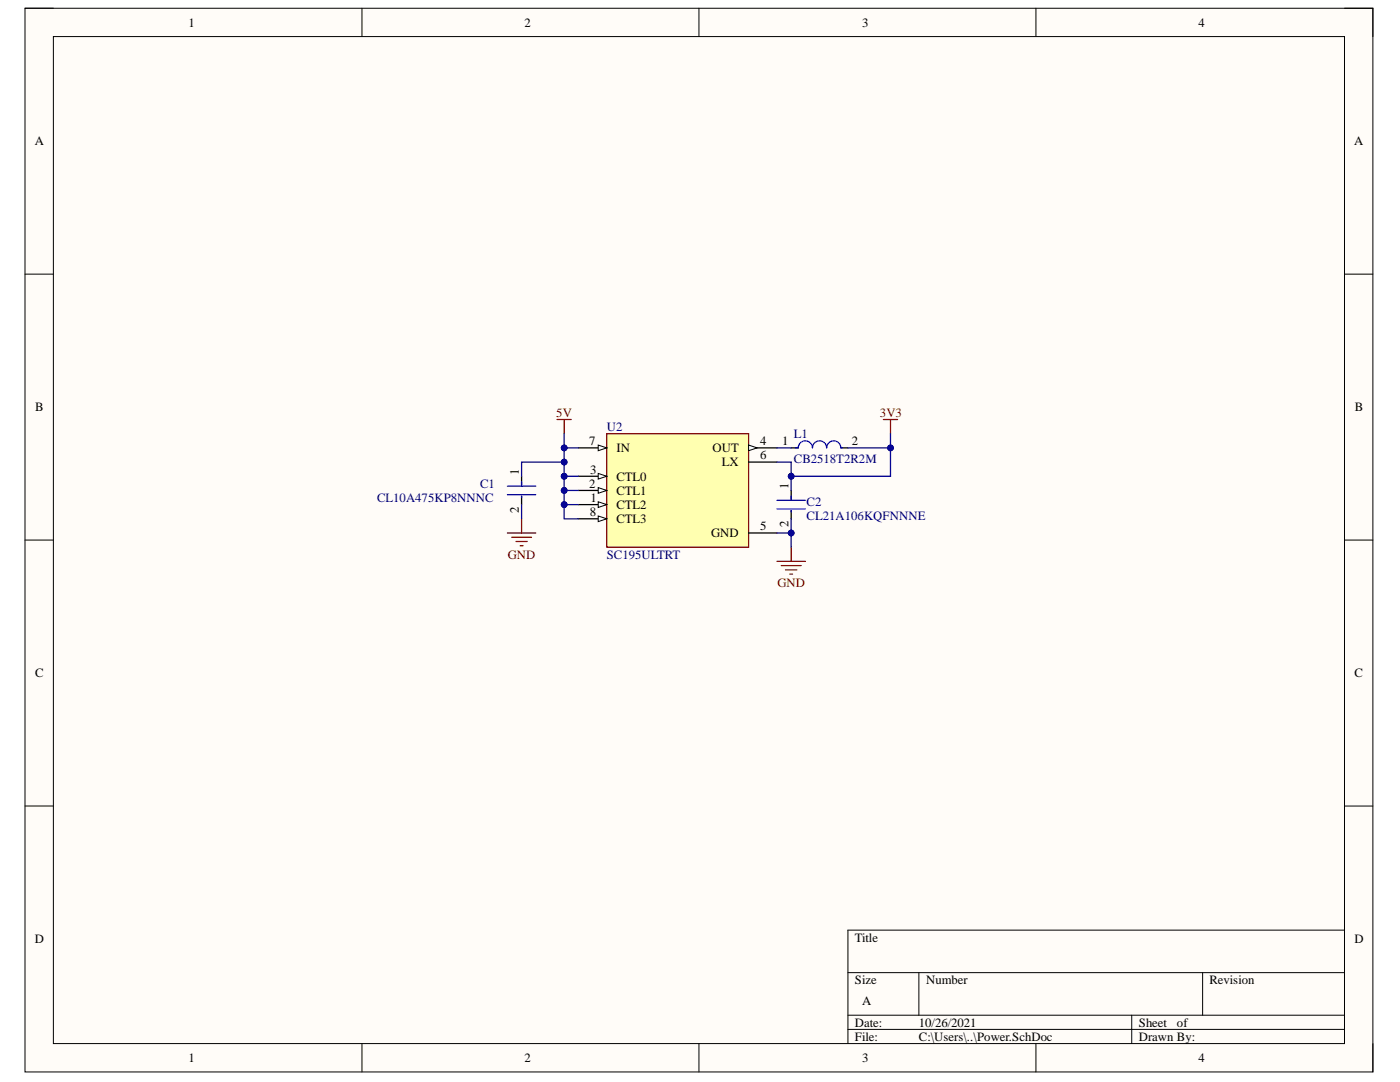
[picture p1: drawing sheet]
<svg xmlns="http://www.w3.org/2000/svg" width="279mm" height="216mm" viewBox="0 0 279 216" stroke-linecap="round" stroke-linejoin="round" font-family="sans-serif">
<path d="M5 1.6h269v212.3h-269z" fill-rule="evenodd" fill="#fffcf8"/>
<path d="M5 1.6h269v212.3h-269z" fill="none" stroke="#000" stroke-width=".2"/>
<path d="M10.7 7.3h257.6v200.9h-257.6z" fill-rule="evenodd" fill="#fffcf8"/>
<g fill="none" stroke="#000" stroke-width=".2">
<path d="M5 1.6h5.7M10.7 7.3h257.6v200.9h-257.6zM72.2 1.6v5.7M139.5 1.6v5.7M206.7 1.6v5.7M268.3 1.6h5.7v5.7M5 54.7h5.7M268.3 54.7h5.7M5 107.8h5.7M268.3 107.8h5.7M5 160.8h5.7M268.3 160.8h5.7"/>
<path d="M169.2 194.1h99.1M183.4 194.1v8.5M240 194.1v8.5M268.3 185.6h-99.1v22.6M72.2 208.2v5.7M139.5 208.2v5.7M169.2 202.6h99.1M169.2 205.4h99.1M206.7 208.2v5.7M225.9 202.6v5.6M274 208.2v5.7"/>
</g>
<path d="M121.1 86.5h28.3v22.7h-28.3z" fill-rule="evenodd" fill="#ffffb0"/>
<path d="M121.1 86.5h28.3v22.7h-28.3z" fill="none" stroke="#800000" stroke-width=".25"/>
<path d="M115.4 89.4h5.7" fill="none" stroke="#000" stroke-width=".25"/>
<path d="M119.4 88.8l1.7 .6-1.7 .5z" fill="#f8fcff"/>
<path d="M119.4 88.8l1.7 .6-1.7 .5z" fill="none" stroke="#000" stroke-width=".2"/>
<path d="M115.4 95h5.7" fill="none" stroke="#000" stroke-width=".25"/>
<path d="M119.4 94.5l1.7 .5-1.7 .6z" fill="#f8fcff"/>
<path d="M119.4 94.5l1.7 .5-1.7 .6z" fill="none" stroke="#000" stroke-width=".2"/>
<path d="M115.4 97.9h5.7" fill="none" stroke="#000" stroke-width=".25"/>
<path d="M119.4 97.3l1.7 .6-1.7 .5z" fill="#f8fcff"/>
<path d="M119.4 97.3l1.7 .6-1.7 .5z" fill="none" stroke="#000" stroke-width=".2"/>
<path d="M115.4 100.7h5.7" fill="none" stroke="#000" stroke-width=".25"/>
<path d="M119.4 100.1l1.7 .6-1.7 .6z" fill="#f8fcff"/>
<path d="M119.4 100.1l1.7 .6-1.7 .6z" fill="none" stroke="#000" stroke-width=".2"/>
<path d="M115.4 103.5h5.7" fill="none" stroke="#000" stroke-width=".25"/>
<path d="M119.4 103l1.7 .5-1.7 .6z" fill="#f8fcff"/>
<path d="M119.4 103l1.7 .5-1.7 .6z" fill="none" stroke="#000" stroke-width=".2"/>
<path d="M149.4 89.4h5.7" fill="none" stroke="#000" stroke-width=".25"/>
<path d="M149.4 88.8l1.7 .6-1.7 .5z" fill="#f8fcff"/>
<path d="M149.4 88.8l1.7 .6-1.7 .5z" fill="none" stroke="#000" stroke-width=".2"/>
<path d="M149.4 92.2h5.7M157.9 89.4h1.4M157.9 97.9v1.9M167.8 89.4h1.4M149.4 106.4h5.7M157.9 101.8v1.7" fill="none" stroke="#000" stroke-width=".25"/>
<path d="M111.2 83.7h2.8M112.6 83.7v2.8M176.3 83.7h2.8M177.7 83.7v2.8M155.1 112h5.6M155.9 112.9h4M156.8 113.7h2.2M157.6 114.6h.6M157.9 109.2v2.8" fill="none" stroke="#800000" stroke-width=".25"/>
<path d="M155.1 99.8h5.6M157.9 99v.8M158.7 89.4h.6a1.42 1.42 0 0 1 1.4-1.4 1.42 1.42 0 0 1 1.4 1.4 1.41 1.41 0 0 1 1.5-1.4 1.41 1.41 0 0 1 1.4 1.4 1.42 1.42 0 0 1 1.4-1.4 1.42 1.42 0 0 1 1.4 1.4h.3M155.1 101.5h5.6M157.9 101.8v.3" fill="none" stroke="#00f" stroke-width=".25"/>
<path d="M112.6 86.5v2.9h2.8" fill="none" stroke="#000080" stroke-width=".25"/>
<circle cx="112.6" cy="89.4" r=".57" fill="#000080"/>
<circle cx="112.6" cy="89.4" r=".57" fill="none" stroke="#000080" stroke-width=".2"/>
<path d="M112.6 89.4v5.6h2.8" fill="none" stroke="#000080" stroke-width=".25"/>
<circle cx="112.6" cy="95" r=".57" fill="#000080"/>
<circle cx="112.6" cy="95" r=".57" fill="none" stroke="#000080" stroke-width=".2"/>
<circle cx="112.6" cy="92.2" r=".57" fill="#000080"/>
<circle cx="112.6" cy="92.2" r=".57" fill="none" stroke="#000080" stroke-width=".2"/>
<circle cx="112.6" cy="89.4" r=".57" fill="#000080"/>
<circle cx="112.6" cy="89.4" r=".57" fill="none" stroke="#000080" stroke-width=".2"/>
<path d="M112.6 95v2.9h2.8" fill="none" stroke="#000080" stroke-width=".25"/>
<circle cx="112.6" cy="97.9" r=".57" fill="#000080"/>
<circle cx="112.6" cy="97.9" r=".57" fill="none" stroke="#000080" stroke-width=".2"/>
<circle cx="112.6" cy="95" r=".57" fill="#000080"/>
<circle cx="112.6" cy="95" r=".57" fill="none" stroke="#000080" stroke-width=".2"/>
<path d="M112.6 97.9v2.8h2.8" fill="none" stroke="#000080" stroke-width=".25"/>
<circle cx="112.6" cy="100.7" r=".57" fill="#000080"/>
<circle cx="112.6" cy="100.7" r=".57" fill="none" stroke="#000080" stroke-width=".2"/>
<circle cx="112.6" cy="97.9" r=".57" fill="#000080"/>
<circle cx="112.6" cy="97.9" r=".57" fill="none" stroke="#000080" stroke-width=".2"/>
<path d="M112.6 100.7v2.8h2.8" fill="none" stroke="#000080" stroke-width=".25"/>
<circle cx="112.6" cy="100.7" r=".57" fill="#000080"/>
<circle cx="112.6" cy="100.7" r=".57" fill="none" stroke="#000080" stroke-width=".2"/>
<path d="M155.1 106.4h2.8v2.8" fill="none" stroke="#000080" stroke-width=".25"/>
<circle cx="157.9" cy="106.4" r=".57" fill="#000080"/>
<circle cx="157.9" cy="106.4" r=".57" fill="none" stroke="#000080" stroke-width=".2"/>
<path d="M155.1 89.4h2.8M169.2 89.4h8.5v5.6h-19.8v-2.8h-2.8" fill="none" stroke="#000080" stroke-width=".25"/>
<circle cx="177.7" cy="89.4" r=".57" fill="#000080"/>
<circle cx="177.7" cy="89.4" r=".57" fill="none" stroke="#000080" stroke-width=".2"/>
<circle cx="157.9" cy="95" r=".57" fill="#000080"/>
<circle cx="157.9" cy="95" r=".57" fill="none" stroke="#000080" stroke-width=".2"/>
<path d="M177.7 86.5v2.9" fill="none" stroke="#000080" stroke-width=".25"/>
<circle cx="177.7" cy="89.4" r=".57" fill="#000080"/>
<circle cx="177.7" cy="89.4" r=".57" fill="none" stroke="#000080" stroke-width=".2"/>
<path d="M157.9 95v2.9" fill="none" stroke="#000080" stroke-width=".25"/>
<circle cx="157.9" cy="95" r=".57" fill="#000080"/>
<circle cx="157.9" cy="95" r=".57" fill="none" stroke="#000080" stroke-width=".2"/>
<path d="M157.9 103.5v2.9" fill="none" stroke="#000080" stroke-width=".25"/>
<circle cx="157.9" cy="106.4" r=".57" fill="#000080"/>
<circle cx="157.9" cy="106.4" r=".57" fill="none" stroke="#000080" stroke-width=".2"/>
<path d="M104.1 95v2M104.1 99v1.7" fill="none" stroke="#000" stroke-width=".25"/>
<path d="M101.3 97h5.6M101.3 98.7h5.6M104.1 96.2v.8M104.1 99v.3" fill="none" stroke="#00f" stroke-width=".25"/>
<path d="M112.6 92.2h-8.5v2.8" fill="none" stroke="#000080" stroke-width=".25"/>
<circle cx="112.6" cy="92.2" r=".57" fill="#000080"/>
<circle cx="112.6" cy="92.2" r=".57" fill="none" stroke="#000080" stroke-width=".2"/>
<path d="M101.3 106.4h5.6M102.1 107.2h4M103 108h2.2M103.8 108.9h.6M104.1 103.5v2.9" fill="none" stroke="#800000" stroke-width=".25"/>
<path d="M104.1 100.7v2.8" fill="none" stroke="#000080" stroke-width=".25"/>
<g font-size="2.5">
<text x="37.6" y="5.3">1</text>
<text x="104.7" y="5.3">2</text>
<text x="172.1" y="5.3">3</text>
<text x="239.2" y="5.3">4</text>
<text x="6.9" y="29">A</text>
<text x="270.2" y="29">A</text>
<text x="7" y="82.1">B</text>
<text x="270.4" y="82.1">B</text>
<text x="117.6" y="88.8">7</text>
<text x="151.7" y="88.8">4</text>
<text x="156.1" y="88.8">1</text>
<text x="170" y="88.8">2</text>
<text x="103.6" y="94.7" transform="rotate(-90 103.6 94.7)">1</text>
<text x="117.8" y="94.5">3</text>
<text x="123" y="90.3">IN</text>
<text x="123" y="95.9">CTL0</text>
<text x="142.2" y="90.3">OUT</text>
<text x="144.1" y="93.1">LX</text>
<text x="151.7" y="91.6">6</text>
<text x="117.6" y="97.3">2</text>
<text x="117.9" y="100.2">1</text>
<text x="123" y="98.7">CTL1</text>
<text x="123" y="101.6">CTL2</text>
<text x="157.4" y="97.6" transform="rotate(-90 157.4 97.6)">1</text>
<text x="103.6" y="102.4" transform="rotate(-90 103.6 102.4)">2</text>
<text x="117.7" y="102.9">8</text>
<text x="123" y="104.4">CTL3</text>
<text x="142" y="107.2">GND</text>
<text x="151.7" y="105.8">5</text>
<text x="157.4" y="105.2" transform="rotate(-90 157.4 105.2)">2</text>
<text x="7" y="135.1">C</text>
<text x="270.3" y="135.1">C</text>
<text x="6.9" y="188.2">D</text>
<text x="170.6" y="187.9">Title</text>
<text x="270.3" y="188.2">D</text>
<text x="170.6" y="196.3">Size</text>
<text x="184.8" y="196.3">Number</text>
<text x="241.4" y="196.3">Revision</text>
<text x="172.1" y="200.6">A</text>
<text x="170.6" y="204.9">Date:</text>
<text x="170.6" y="207.6">File:</text>
<text x="183.4" y="204.9">10/26/2021</text>
<text x="183.4" y="207.6">C:\Users\..\Power.SchDoc</text>
<text x="227.3" y="204.9">Sheet</text>
<text x="227.3" y="207.6">Drawn By:</text>
<text x="234.9" y="204.9">of</text>
<text x="37.6" y="212">1</text>
<text x="104.7" y="212">2</text>
<text x="172.1" y="212">3</text>
<text x="239.2" y="212">4</text>
</g>
<g font-size="2.5" fill="#800000">
<text x="111" y="83.2">5V</text>
<text x="175.6" y="83.2">3V3</text>
<text x="101.4" y="111.5">GND</text>
<text x="155.2" y="117.1">GND</text>
</g>
<g font-size="2.5" fill="#000080">
<text x="121.1" y="86">U2</text>
<text x="158.4" y="87.4">L1</text>
<text x="158.4" y="92.5">CB2518T2R2M</text>
<text x="75.3" y="100.2">CL10A475KP8NNNC</text>
<text x="95.8" y="97.3">C1</text>
<text x="161" y="101">C2</text>
<text x="161" y="103.8">CL21A106KQFNNNE</text>
<text x="121.1" y="111.5">SC195ULTRT</text>
</g>
</svg>
